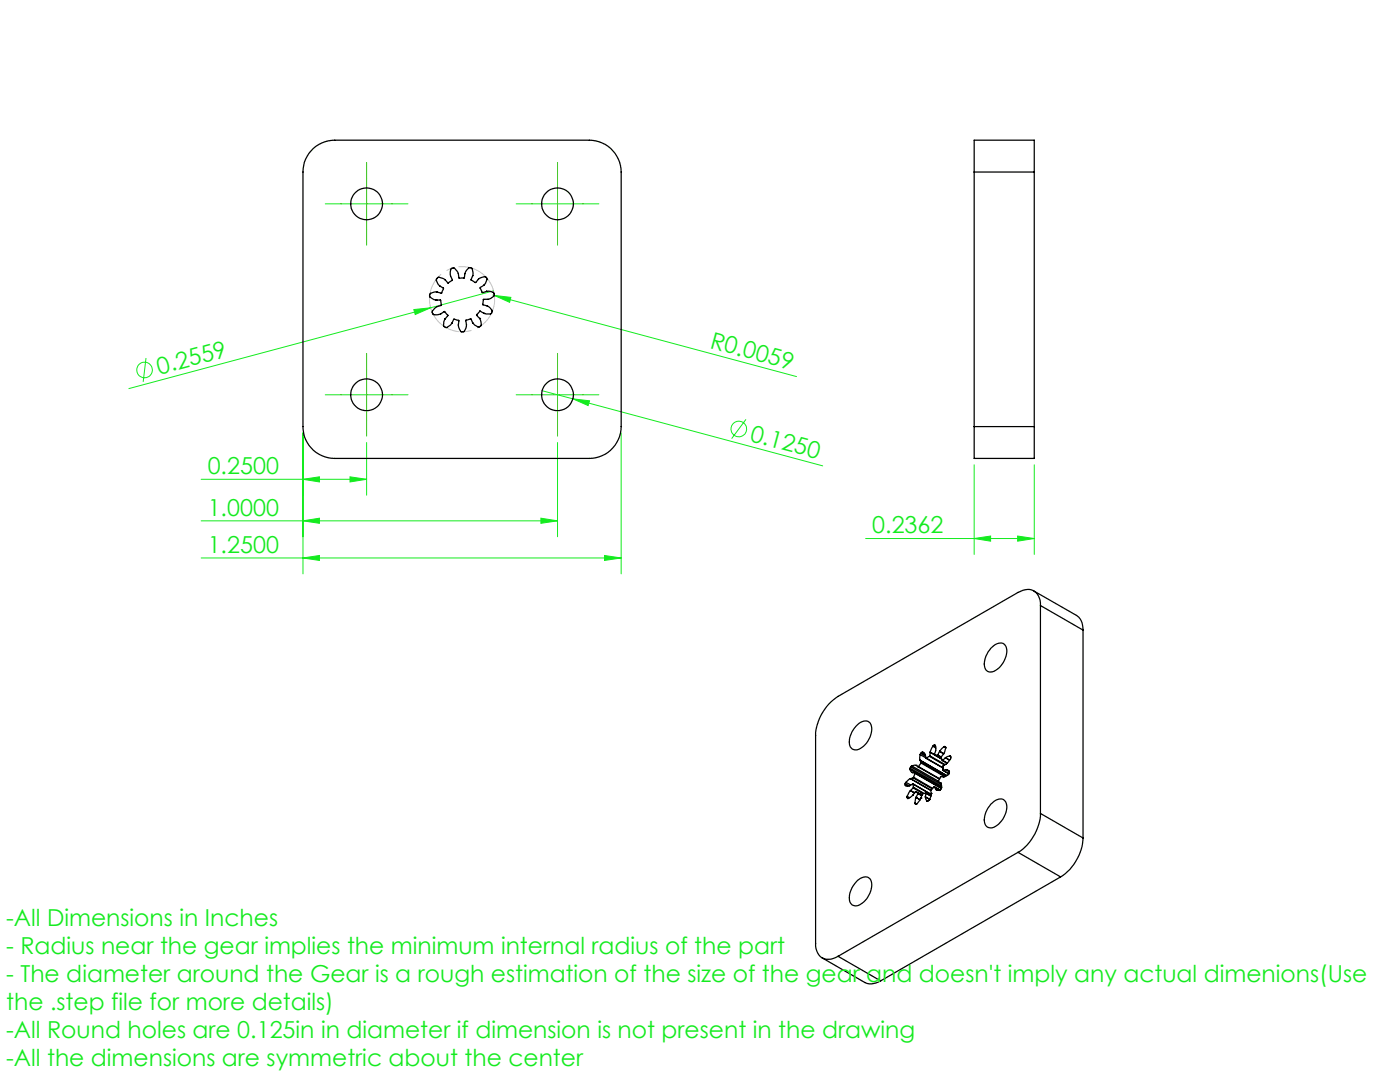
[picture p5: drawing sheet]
<svg xmlns="http://www.w3.org/2000/svg" width="279mm" height="216mm" viewBox="0 0 279 216" stroke-linecap="round" stroke-linejoin="round" font-family="sans-serif">
<g fill="none" stroke="#14eb1f" stroke-width=".2">
<path d="M98.4 58.9h.2M98.5 58l-12.6 3.4M98.6 58.9l3.4 .4-.3 1zM98.6 58.9l60.4 16.2M29.1 71.4l-.5 4.8M82.6 61.8l3.3-.4-3 1.4zM85.9 61.4l-60.2 16.1M108.2 78l6.1 1.6M114.3 79.6l3.4 .4-.3 .9zM114.3 79.6l49.9 13.4M40.1 95.6h33.1M60.5 95.6l3.2-.5v1.1z"/>
<path d="M60.5 86.4v28.1M69.8 95.1l3.4 .5-3.4 .6zM73.2 88.3v10.5M111.3 88.3v18.8M124 86.4v28.1M148.9 83.7l-2.9 3.8M194.4 92.7v17.9M206.4 92.7v17.9M40.1 103.9h71.2M40.1 111.3h83.9M60.5 103.9l3.2-.5v1zM60.5 111.3l3.2-.5v1z"/>
<path d="M107.9 103.4l3.4 .5-3.4 .5zM120.6 110.8l3.4 .5-3.4 .5zM172.8 107.5h33.6M194.4 107.5l3.3-.5v1zM203.1 107l3.3 .5-3.3 .5z"/>
<circle cx="28.8" cy="73.8" r="1.55"/>
<circle cx="147.4" cy="85.6" r="1.56"/>
</g>
<path d="M98.4 57.8a6.5 6.5 0 0 0-10.9-2.6 6.5 6.5 0 0 0 3 10.8 6.5 6.5 0 0 0 8-7.8l-.1-.4" fill="none" stroke="#c0c0c0" stroke-width=".2" stroke-dasharray="15.2 1.3 1.3 1.3" stroke-dashoffset="6.3" stroke-linecap="butt"/>
<path d="M73.2 32.4v16.5M111.3 32.4v16.5M64.9 40.7h16.5M103 40.7h16.5M64.9 78.8h16.5M73.2 70.5v16.5M103 78.8h16.5M111.3 70.5v16.5" fill="none" stroke="#32bd0f" stroke-width=".2"/>
<g fill="#14eb1f">
<path d="M82.6 61.8l3.3-.4-3 1.4z"/>
<path d="M98.6 58.9l3.4 .4-.3 1z"/>
<path d="M114.3 79.6l3.4 .4-.3 .9z"/>
<path d="M60.5 95.6l3.2-.5v1.1zM69.8 95.1l3.4 .5-3.4 .6zM60.5 103.9l3.2-.5v1zM107.9 103.4l3.4 .5-3.4 .5zM60.5 111.3l3.2-.5v1zM120.6 110.8l3.4 .5-3.4 .5zM194.4 107.5l3.3-.5v1zM203.1 107l3.3 .5-3.3 .5z"/>
</g>
<g fill="none" stroke="#000" stroke-width=".25">
<path d="M62.5 29.6l1.1-.8 1.2-.5 2-.3h50.8a6.4 6.4 0 0 1 6.4 6.3v50.8a6.4 6.4 0 0 1-6.4 6.4h-50.8a6.3 6.3 0 0 1-6.3-6.4v-50.8a6.3 6.3 0 0 1 2-4.7zM194.4 34.3v-6.3h12v6.3M194.4 34.3h12M194.4 34.3v50.8M206.4 34.3v50.8M87 59.9h.1M87 59.9h.9l.2 1-.9 .3-.5 .3-.4 .7 .1 .4 .2 .2h.6l.7-.1 .8-.5 .7 .7-.6 .7M88.8 55.8l-1.2-.5-.5 .4 .4 1.1 1 .7-.4 1-1.2-.3-1.1 .4v.6l.8 .6 .4 .1M88.8 55.8h.1M89.9 55.1l.1-1.4 .5-.3 .9 .9 .2 1.2h1l.3-1.3 .6-.7 .4-.1 .4 .2 .1 .8v.6l-.4 .9 .9 .5 .9-.9 1.1-.3 .3 .5-.6 1.2M89.9 55.1h.1M89.9 55.1l.4 .8-.8 .6-.7-.7"/>
<path d="M96.6 56.9l-.8 .6 .5 .9 .8-.3M96.6 56.9h.1M97.1 58.1l1.4 .2 .1 .4-.1 .4-1.1 .6M97.1 58.1h.1M97.4 59.7h-.9l-.2 1.1 1.2 .4 .7 .7v.3l-.3 .5-1.3-.2M97.4 59.7h.1M88.8 63.6l-.3 1.4 .4 .3h.3l.8-.5 .6-1.1 1 .3-.1 .8M88.8 63.6h.1M91.5 64.8v.1M95.7 63.5l.4 1.3-.5 .5-.8-.4-.5-.5-.4-.8-.9 .3 .1 1.3-.6 1h-.5l-.4-.8-.1-.5M95.7 63.5h.1M96.6 62.5l-.9-.4-.6 .7 .6 .7"/>
<path d="M96.6 62.5h.1M194.4 85.1v6.4h12v-6.4M194.4 85.1h12M206.3 117.9l8.5 4.9a3.2 3.2 0 0 1 1.3 2.9M197.7 129.4a2.22 2.22 0 0 1 2.7-.9 2.75 2.75 0 0 1 0 3.4 3.5 3.5 0 0 1-2.9 2.2 1.69 1.69 0 0 1-1-2.4l.3-.8zM207.6 120.8a2.66 2.66 0 0 0-3.5-3l-.9 .4-35.9 20.8a9.9 9.9 0 0 0-4.5 7.8v41.4a2.7 2.7 0 0 0 2.6 3.2l.9-.2 1-.4M207.6 120.8v41.5M207.6 120.8l8.5 4.9M216.1 125.7v41.5M170.8 144.9a1.92 1.92 0 0 1 2.8-.6 4 4 0 0 1-1.2 4.6 1.71 1.71 0 0 1-2.5 .3 3.4 3.4 0 0 1 .6-3.9zM180.7 156.4v.2M180.7 156.6v.2h.8"/>
<path d="M180.7 156.6l.4 .2M180.7 156.4l.7 .4M180.8 156.1l-.1 .3M180.8 156.1l1 .5M181 159.1l.1 .2M181 159.1l.3 .2M181 158.9v.2M181 158.9l.5 .3M181.1 159.3h.1M181.5 156.8h.1M181.6 153.5l.5 .7M181.6 153.5l6.3 3.7"/>
<path d="M181.6 153.3v.2M181.6 153.3l6.3 3.6M181.7 155.4h.1M181.7 155.4l-.9 .7M181.7 157.8l-.7 1.1M181.7 155.4l4 2.3M181.7 157.7v.1M181.7 157.7l.8 .5-.8-.4M181.8 153l-.2 .3M181.8 153l6.1 3.5M182 152.8l-.2 .2M182 152.8l5.3 3.1"/>
<path d="M182.1 154.2h.1M182.1 154.2l.5 .1M182.2 156.4l3.6 2.1M182.2 156.5l-.6 .3M182.2 156.5l.1 .6M182.2 156.5l3.6 2M182.2 155.2l-.5 .2M182.2 157.2l-.5 .5M182.2 157.2l2 1.2M182.2 155.2l3.8 2.2M182.3 157.1l-.1 .1M182.3 157.1l2.1 1.2"/>
<path d="M182.4 155.1l-.2 .1M182.4 155.1l3.7 2.2M182.6 154.3l-.2 .8M182.6 154.2l5.3 3.1M182.6 154.3l5.3 3M182.8 158l-1.1 1.1-.6 .2M182.8 158l.4 .3M182.8 158l1.2 .6M182.8 152.7h.1M182.8 152.7l-.8 .1M182.8 159.1h.1M182.8 159.1l-.2 1.2"/>
<path d="M182.8 152.7l.4 .3M182.8 159.1l.8 .5M183.2 158.3v.1M183.2 158.3l.7 .4M183.2 153l4.3 2.5M183.2 158.4l-.4 .7M183.2 158.4l.7 .4M183.3 153h-.1M183.3 153l4.2 2.4M183.6 151.7h.1M183.6 151.7l.3 .4M183.6 151.7l5.3 3.1"/>
<path d="M183.6 150.6v1.1M183.6 150.6l1.2 .6M183.8 150.3l-.2 .3M183.8 150.3l.9 .6M183.8 159.2l-.7 1.2h-.4l-.1-.1M183.8 159.2h.1M183.8 152.3l-.5 .7M183.8 152.3l4.7 2.7M183.9 152.1l-.1 .2M183.9 152.1l4.8 2.8M183.9 150.1l-.1 .2M183.9 150.1l.7 .5"/>
<path d="M184.1 150.1l.5 .4 .3 .8M184.1 150.1h-.2M184.1 150.1l.3 .1M184.7 159h.1M184.7 159l.3 .8M184.7 159l.9 .5M184.7 158.2l1.1 .6M184.8 158.3l-.7 .1-.3 .8M184.8 151.3l3.4 1.9M184.8 158.3l-.1 .7M184.8 158.3l1 .6M184.9 151.3l3.3 1.9"/>
<path d="M185 159.8l.1 .1M185.5 150.9l-.6 .4M185.5 150.9l3 1.7M185.6 150.8l-.1 .1M185.6 159.5l-.3 .3h-.3M185.6 150.8l3 1.8M185.6 150.1v.7M185.6 150.1l.9 .5M185.7 157.7l.1 .6M185.8 158.3l-.2 1.2M185.8 158.3h.1M186.2 148.9l-.6 1.2"/>
<path d="M186.2 148.9l.6 .4M186.3 148.7l-.1 .2M186.3 148.7l.4 .2M186.5 150.6h.1M186.5 157l-.8 .7M186.5 157l1.1 .7-1.1-.7M186.5 157l.2 .5M186.5 150.6l.5 .1M186.5 150.6l1.4 .8M186.5 148.7l.2 .1M186.5 148.7h-.2M186.7 148.8l.1 .7-.3 1.1"/>
<path d="M186.7 157.5h.1M186.7 157.5l.3 .2M186.7 157.5l.4 .2M187 150.7l.8 .4M187.1 150.6l-.1 .1M187.1 150.6l.8 .5M187.3 155.9l.4 .3M187.5 149.9l-.4 .7M187.5 149.9l.8 .5M187.5 149.9h.1M187.7 156.2l.2 .5v.7M187.7 156.2h.1"/>
<path d="M187.8 151.1l.3 .6M187.9 157.4l-.4 .3-.8-.2M188.1 151.8l.9 .5M188.1 151.7l1 .6M188.2 153.7l1.2 .7M188.3 150.5h.1M188.3 155l-.5-.1-.5 1M188.3 155h.1M188.3 150.5l-.5 .6M188.4 149l.2-.1 .2 .3-.5 1.3M188.4 149l-.9 .9M188.4 149l.4 .2"/>
<path d="M188.7 151.2h.1M188.7 151.2l-.6 .5M188.7 151.2l.8 .5-.8-.5M188.7 153.6h.1M188.7 153.6l-.5 .1M188.7 153.6l.8 .4-.7-.4M188.8 153.6l.7 .3-.1 .5M188.9 152.4l-.7 .4v.9M188.9 152.4h.1M189.4 154.4l-.2 .2-.9 .4M189.6 150.8l.2 .5-.9 1.1M189.6 150.8l-.9 .4"/>
<path d="M189.6 150.8l.1 .1M171.1 175.7a1.83 1.83 0 0 1 2.5-.3 4 4 0 0 1-1.2 4.6 1.71 1.71 0 0 1-2.5 .3 3.4 3.4 0 0 1 .6-3.9zM182.6 160.3l.3 .1M197.7 160.5a2.22 2.22 0 0 1 2.7-.9 2.75 2.75 0 0 1 0 3.4 3.4 3.4 0 0 1-2.9 2.2 1.49 1.49 0 0 1-1-2l.3-1.2zM203.2 170.1l-35.9 20.7M203.2 170.1l8.5 4.9M207.6 162.3a9.7 9.7 0 0 1-4.4 7.8M207.6 162.3l8.5 4.9M211.7 175l-35.9 20.7M216.1 167.2a10 10 0 0 1-4.4 7.8M164.1 191.1l8.5 4.9a3.2 3.2 0 0 0 3.2-.3M167.3 190.8l8.5 4.9"/>
<circle cx="73.2" cy="40.7" r="3.2"/>
<circle cx="111.3" cy="40.7" r="3.2"/>
<circle cx="73.2" cy="78.8" r="3.2"/>
<circle cx="111.3" cy="78.8" r="3.2"/>
</g>
<g font-size="4.7" fill="#14eb1f">
<text x="141.5" y="69.4" transform="rotate(15 141.5 69.4)">R0.0059</text>
<text x="31.8" y="74.8" transform="rotate(-15 31.8 74.8)">0.2559</text>
<text x="149.5" y="87.9" transform="rotate(15 149.5 87.9)">0.1250</text>
<text x="41.5" y="94.6">0.2500</text>
<text x="41.5" y="102.9">1.0000</text>
<text x="174.1" y="106.4">0.2362</text>
<text x="41.5" y="110.3">1.2500</text>
<text x="1.2" y="184.7">-All Dimensions in Inches</text>
<text x="1.2" y="190.3">- Radius near the gear implies the minimum internal radius of the part</text>
<text x="1.2" y="196">- The diameter around the Gear is a rough estimation of the size of the gear and doesn't imply any actual dimenions(Use</text>
<text x="1.2" y="201.6">the .step file for more details)</text>
<text x="1.2" y="207.2">-All Round holes are 0.125in in diameter if dimension is not present in the drawing</text>
<text x="1.2" y="212.8">-All the dimensions are symmetric about the center</text>
</g>
</svg>
